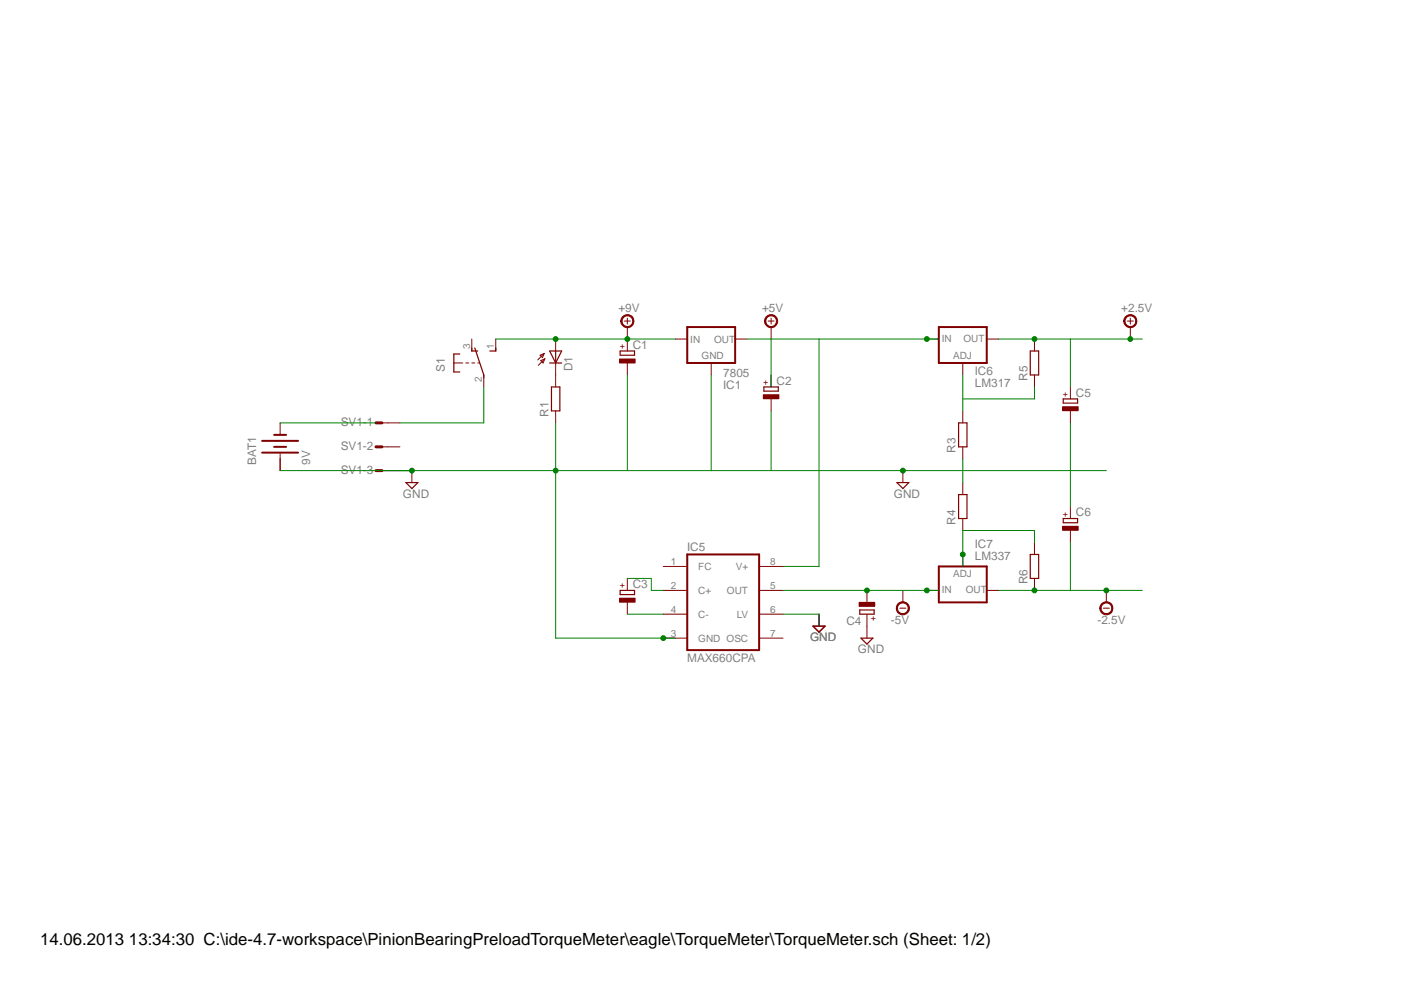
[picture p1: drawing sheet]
<svg xmlns="http://www.w3.org/2000/svg" width="297mm" height="210mm" viewBox="0 0 297 210" stroke-linecap="round" stroke-linejoin="round" font-family="sans-serif">
<g fill="none" stroke="#800000" stroke-width=".21">
<path d="M96.2 77h1.9M98.8 77h.6M100 71.9v2.5M100 77h.7M101.3 77h.4M102.6 79.5v2.5M105.1 71.9v2.5M114.5 75.3l.9-.4-.4 .9zM114.6 76.5l.9-.4-.4 .9zM115.4 74.9l-1.4 1.4M115.5 76.1l-1.4 1.4M117.8 71.9v2.5"/>
<path d="M117.8 77v5M133 71.9v2.5M133 77v2.5M143.2 71.9h2.5M150.8 77v2.5M155.9 71.9h2.5M59.4 89.7v2.5M59.4 96.2v3.6M81 89.7h3.8M81 94.7h3.8M81 99.8h3.8M117.8 87.1v2.6"/>
</g>
<path d="M145.7 69.3h10.2v7.7h-10.2zM55.6 96h7.6M55.6 93.5h7.6M58.1 94.7h2.6M58.1 92.2h2.6" fill="none" stroke="#800000" stroke-width=".42"/>
<path d="M79.7 89.7h1.3M79.7 94.7h1.3M79.7 99.8h1.3" fill="none" stroke="#800000" stroke-width=".63"/>
<path d="M97.5 75.1h-1.3v3.8h1.3M100 73.8v.6h1.3M100.7 73.8l1.9 5.7v.6M105.1 73.8v.6h-1.3M116.5 74.4h2.6l-1.3 2.6zM116.5 77h2.6M117.8 74.4v2.6M131.5 74.4h3v.9h-3zM116.9 82h1.8v5.1h-1.8z" fill="none" stroke="#800000" stroke-width=".25"/>
<path d="M131.4 76.1h3.3v.9h-3.3z" fill-rule="evenodd" fill="#800000"/>
<path d="M131.4 76.1h3.3v.9h-3.3zM163.5 79.5v2.5M163.5 84.6v2.5" fill="none" stroke="#800000" stroke-width=".21"/>
<path d="M162 82h3v.9h-3z" fill="none" stroke="#800000" stroke-width=".25"/>
<path d="M161.8 83.7h3.3v.8h-3.3z" fill-rule="evenodd" fill="#800000"/>
<path d="M161.8 83.7h3.3v.8h-3.3zM133 122.6v2.6M133 127.7v2.5" fill="none" stroke="#800000" stroke-width=".21"/>
<path d="M131.5 125.2h3v.9h-3z" fill="none" stroke="#800000" stroke-width=".25"/>
<path d="M131.4 126.8h3.3v.9h-3.3z" fill-rule="evenodd" fill="#800000"/>
<path d="M133 69.3v2.6M131.4 126.8h3.3v.9h-3.3z" fill="none" stroke="#800000" stroke-width=".21"/>
<path d="M131.9 67.2a1.4 1.4 0 0 1 2.3 .1 1.4 1.4 0 0 1-.8 2.1 1.4 1.4 0 0 1-1.8-1.3h.3a1.15 1.15 0 0 1 1.6-1.1 1.15 1.15 0 0 1 .3 1.9 1.15 1.15 0 0 1-1.9-.4v-.4h-.3z" fill-rule="evenodd" fill="#800000"/>
<path d="M131.9 67.2a1.4 1.4 0 0 1 2.3 .1 1.4 1.4 0 0 1-.8 2.1 1.4 1.4 0 0 1-1.8-1.3h.3a1.15 1.15 0 0 1 1.6-1.1 1.15 1.15 0 0 1 .3 1.9 1.15 1.15 0 0 1-1.9-.4v-.4h-.3zM132.4 68.1h1.2M133 67.4v1.3M163.5 69.3v2.6" fill="none" stroke="#800000" stroke-width=".21"/>
<path d="M162.4 67.2a1.4 1.4 0 0 1 2.3 .1 1.4 1.4 0 0 1-.8 2.1 1.4 1.4 0 0 1-1.8-1.3h.2a1.13 1.13 0 0 1 1.6-1.1 1.13 1.13 0 0 1 .4 1.9 1.13 1.13 0 0 1-1.9-.4l-.1-.4h-.2z" fill-rule="evenodd" fill="#800000"/>
<g fill="none" stroke="#800000" stroke-width=".21">
<path d="M162.4 67.2a1.4 1.4 0 0 1 2.3 .1 1.4 1.4 0 0 1-.8 2.1 1.4 1.4 0 0 1-1.8-1.3h.2a1.13 1.13 0 0 1 1.6-1.1 1.13 1.13 0 0 1 .4 1.9 1.13 1.13 0 0 1-1.9-.4l-.1-.4h-.2zM162.9 68.1h1.2M163.5 67.4v1.3M87.3 99.8v2.5M140.6 135.3h5.1M140.6 120.1h5.1M140.6 125.2h5.1M140.6 130.2h5.1M160.9 135.3h5.1M160.9 120.1h5.1M160.9 125.2h5.1M160.9 130.2h5.1"/>
<path d="M191.4 125.2v2.5"/>
</g>
<path d="M86.1 102.3h2.5l-1.3 1.3z" fill="none" stroke="#800000" stroke-width=".25"/>
<path d="M145.7 117.6h15.2v20.2h-15.2z" fill="none" stroke="#800000" stroke-width=".42"/>
<path d="M190.3 128.1a1.41 1.41 0 0 1 2.3 0 1.41 1.41 0 0 1-.7 2.2 1.41 1.41 0 0 1-1.9-1.4h.3a1.15 1.15 0 0 1 1.7-.9 1.15 1.15 0 0 1 .2 1.9 1.15 1.15 0 0 1-1.9-.5v-.5h-.3z" fill-rule="evenodd" fill="#800000"/>
<path d="M183.8 125.2v2.5M183.8 130.2v2.6M190.3 128.1a1.41 1.41 0 0 1 2.3 0 1.41 1.41 0 0 1-.7 2.2 1.41 1.41 0 0 1-1.9-1.4h.3a1.15 1.15 0 0 1 1.7-.9 1.15 1.15 0 0 1 .2 1.9 1.15 1.15 0 0 1-1.9-.5v-.5h-.3zM190.8 128.9h1.3" fill="none" stroke="#800000" stroke-width=".21"/>
<path d="M182.3 129.3h3v.9h-3z" fill="none" stroke="#800000" stroke-width=".25"/>
<path d="M182.2 127.7h3.3v.9h-3.3z" fill-rule="evenodd" fill="#800000"/>
<g fill="none" stroke="#800000" stroke-width=".21">
<path d="M196.5 71.9h2.5M204.1 77v2.5M209.2 71.9h2.5M219.3 71.9v2.5M219.3 79.5v2.5M191.4 99.8v2.5M204.1 87.1v2.6M204.1 94.7v2.5M226.9 82v2.6M226.9 87.1v2.6M204.1 102.3v2.6M204.1 109.9v2.6"/>
<path d="M204.1 117.6v2.5M219.3 115v2.6M173.6 130.2v2.6M182.2 127.7h3.3v.9h-3.3zM183.8 132.8v2.5M196.5 125.2h2.5M209.2 125.2h2.5M219.3 122.6v2.6"/>
</g>
<path d="M218.4 74.4h1.8v5.1h-1.8zM203.2 89.7h1.8v5h-1.8zM225.4 84.6h3.1v.9h-3.1zM190.2 102.3h2.5l-1.3 1.3zM203.2 104.9h1.8v5h-1.8zM218.4 117.6h1.8v5h-1.8zM172.4 132.8h2.5l-1.3 1.2zM182.5 135.3h2.6l-1.3 1.3z" fill="none" stroke="#800000" stroke-width=".25"/>
<path d="M199 69.3h10.2v7.7h-10.2zM199 120.1h10.2v7.6h-10.2z" fill="none" stroke="#800000" stroke-width=".42"/>
<path d="M225.3 86.2h3.3v.9h-3.3z" fill-rule="evenodd" fill="#800000"/>
<path d="M225.3 86.2h3.3v.9h-3.3zM226.9 107.4v2.5M226.9 112.5v2.5" fill="none" stroke="#800000" stroke-width=".21"/>
<path d="M225.4 109.9h3.1v.9h-3.1z" fill="none" stroke="#800000" stroke-width=".25"/>
<path d="M225.3 111.6h3.3v.8h-3.3z" fill-rule="evenodd" fill="#800000"/>
<path d="M225.3 111.6h3.3v.8h-3.3zM234.6 125.2v2.5" fill="none" stroke="#800000" stroke-width=".21"/>
<path d="M233.5 128.1a1.4 1.4 0 0 1 2.2 .1 1.4 1.4 0 0 1-.8 2.1 1.4 1.4 0 0 1-1.7-1.4h.2a1.15 1.15 0 0 1 1.6-1 1.15 1.15 0 0 1 .4 1.9 1.15 1.15 0 0 1-1.9-.4l-.1-.5h-.2z" fill-rule="evenodd" fill="#800000"/>
<path d="M239.6 69.3v2.6M233.5 128.1a1.4 1.4 0 0 1 2.2 .1 1.4 1.4 0 0 1-.8 2.1 1.4 1.4 0 0 1-1.7-1.4h.2a1.15 1.15 0 0 1 1.6-1 1.15 1.15 0 0 1 .4 1.9 1.15 1.15 0 0 1-1.9-.4l-.1-.5h-.2zM233.9 128.9h1.3" fill="none" stroke="#800000" stroke-width=".21"/>
<path d="M238.6 67.2a1.4 1.4 0 0 1 2.2 .1 1.4 1.4 0 0 1-.8 2.1 1.4 1.4 0 0 1-1.8-1.3h.3a1.15 1.15 0 0 1 1.6-1.1 1.15 1.15 0 0 1 .4 1.9 1.15 1.15 0 0 1-1.9-.4l-.1-.4h-.3z" fill-rule="evenodd" fill="#800000"/>
<path d="M238.6 67.2a1.4 1.4 0 0 1 2.2 .1 1.4 1.4 0 0 1-.8 2.1 1.4 1.4 0 0 1-1.8-1.3h.3a1.15 1.15 0 0 1 1.6-1.1 1.15 1.15 0 0 1 .4 1.9 1.15 1.15 0 0 1-1.9-.4l-.1-.4h-.3zM239 68.1h1.3M239.6 67.4v1.3" fill="none" stroke="#800000" stroke-width=".21"/>
<path d="M59.4 89.7h20.3M59.4 99.8h27.9" fill="none" stroke="#008000" stroke-width=".21"/>
<circle cx="87.3" cy="99.8" r=".51" fill="#008000"/>
<g fill="none" stroke="#008000" stroke-width=".21">
<path d="M133 130.2h7.6M133 122.6h5.1v2.6h2.5M166 125.2h25.4"/>
<circle cx="87.3" cy="99.8" r=".51"/>
</g>
<circle cx="183.8" cy="125.2" r=".51" fill="#008000"/>
<g fill="none" stroke="#008000" stroke-width=".21">
<path d="M191.4 125.2h7.6"/>
<circle cx="183.8" cy="125.2" r=".51"/>
</g>
<circle cx="196.5" cy="125.2" r=".51" fill="#008000"/>
<g fill="none" stroke="#008000" stroke-width=".21">
<path d="M191.4 99.8h43.2M204.1 97.2v5.1M226.9 89.7v17.7M166 130.2h7.6v2.6"/>
<circle cx="196.5" cy="125.2" r=".51"/>
</g>
<circle cx="191.4" cy="99.8" r=".51" fill="#008000"/>
<g fill="none" stroke="#008000" stroke-width=".21">
<path d="M140.6 135.3h2.6"/>
<circle cx="191.4" cy="99.8" r=".51"/>
</g>
<circle cx="140.6" cy="135.3" r=".51" fill="#008000"/>
<g fill="none" stroke="#008000" stroke-width=".21">
<path d="M84.8 99.8h33M117.8 89.7v45.6h22.8"/>
<circle cx="140.6" cy="135.3" r=".51"/>
</g>
<circle cx="117.8" cy="99.8" r=".51" fill="#008000"/>
<g fill="none" stroke="#008000" stroke-width=".21">
<path d="M133 79.5v20.3M150.8 79.5v20.3M204.1 79.5v7.6M117.8 99.8h73.6M163.5 87.1v12.7M219.3 115v-2.5h-15.2v7.6"/>
<circle cx="117.8" cy="99.8" r=".51"/>
</g>
<circle cx="204.1" cy="117.6" r=".51" fill="#008000"/>
<g fill="none" stroke="#008000" stroke-width=".21">
<path d="M219.3 82v2.6h-15.2M226.9 115v10.2M211.7 125.2h30.5"/>
<circle cx="204.1" cy="117.6" r=".51"/>
</g>
<circle cx="234.6" cy="125.2" r=".51" fill="#008000"/>
<circle cx="234.6" cy="125.2" r=".51" fill="none" stroke="#008000" stroke-width=".21"/>
<circle cx="219.3" cy="125.2" r=".51" fill="#008000"/>
<g fill="none" stroke="#008000" stroke-width=".21">
<path d="M211.7 71.9h30.5M226.9 71.9v10.1"/>
<circle cx="219.3" cy="125.2" r=".51"/>
</g>
<circle cx="239.6" cy="71.9" r=".51" fill="#008000"/>
<circle cx="239.6" cy="71.9" r=".51" fill="none" stroke="#008000" stroke-width=".21"/>
<circle cx="219.3" cy="71.9" r=".51" fill="#008000"/>
<g fill="none" stroke="#008000" stroke-width=".21">
<path d="M105.1 71.9h38.1"/>
<circle cx="219.3" cy="71.9" r=".51"/>
</g>
<circle cx="117.8" cy="71.9" r=".51" fill="#008000"/>
<circle cx="117.8" cy="71.9" r=".51" fill="none" stroke="#008000" stroke-width=".21"/>
<circle cx="133" cy="71.9" r=".51" fill="#008000"/>
<g fill="none" stroke="#008000" stroke-width=".21">
<path d="M196.5 71.9h2.5M102.6 82v7.7h-17.8"/>
<circle cx="133" cy="71.9" r=".51"/>
</g>
<circle cx="196.5" cy="71.9" r=".51" fill="#008000"/>
<g fill="none" stroke="#008000" stroke-width=".21">
<path d="M158.4 71.9h38.1M163.5 71.9v10.1M173.6 71.9v48.2h-7.6"/>
<circle cx="196.5" cy="71.9" r=".51"/>
</g>
<text font-size="3.6" x="8.5" y="200.4">14.06.2013 13:34:30 C:\ide-4.7-workspace\PinionBearingPreloadTorqueMeter\eagle\TorqueMeter\TorqueMeter.sch (Sheet: 1/2)</text>
<g font-size="2.5" fill="#808080">
<text x="131.1" y="66.2">+9V</text>
<text x="161.6" y="66.2">+5V</text>
<text x="237.7" y="66.2">+2.5V</text>
<text x="134.2" y="74">C1</text>
<text x="94.3" y="78.9" transform="rotate(-90 94.3 78.9)">S1</text>
<text x="121.4" y="78.7" transform="rotate(-90 121.4 78.7)">D1</text>
<text x="153.3" y="80">7805</text>
<text x="153.3" y="82.5">IC1</text>
<text x="164.6" y="81.6">C2</text>
<text x="206.7" y="79.5">IC6</text>
<text x="206.7" y="82">LM317</text>
<text x="217.8" y="80.8" transform="rotate(-90 217.8 80.8)">R5</text>
<text x="116.3" y="88.4" transform="rotate(-90 116.3 88.4)">R1</text>
<text x="228.1" y="84.1">C5</text>
<text x="72.3" y="90.4">SV1-1</text>
<text x="72.3" y="95.5">SV1-2</text>
<text x="202.6" y="96" transform="rotate(-90 202.6 96)">R3</text>
<text x="54.3" y="98.5" transform="rotate(-90 54.3 98.5)">BAT1</text>
<text x="65.7" y="98.5" transform="rotate(-90 65.7 98.5)">9V</text>
<text x="72.3" y="100.5">SV1-3</text>
<text x="85.4" y="105.5">GND</text>
<text x="189.5" y="105.5">GND</text>
<text x="202.6" y="111.2" transform="rotate(-90 202.6 111.2)">R4</text>
<text x="228.1" y="109.5">C6</text>
<text x="145.7" y="116.9">IC5</text>
<text x="206.7" y="116.3">IC7</text>
<text x="206.7" y="118.8">LM337</text>
<text x="134.2" y="124.7">C3</text>
<text x="217.8" y="123.9" transform="rotate(-90 217.8 123.9)">R6</text>
<text x="171.7" y="135.9">GND</text>
<text x="179.4" y="132.5">C4</text>
<text x="188.9" y="132.4">-5V</text>
<text x="232.7" y="132.4">-2.5V</text>
<text x="145.7" y="140.4">MAX660CPA</text>
<text x="181.9" y="138.5">GND</text>
</g>
<g font-size="2.1" fill="#808080">
<text x="99.6" y="74.1" transform="rotate(-90 99.6 74.1)">3</text>
<text x="104.7" y="74.1" transform="rotate(-90 104.7 74.1)">1</text>
<text x="146.3" y="72.8">IN</text>
<text x="148.8" y="76.2">GND</text>
<text x="151.4" y="72.8">OUT</text>
<text x="199.7" y="72.5">IN</text>
<text x="202.1" y="76.2">ADJ</text>
<text x="204.3" y="72.5">OUT</text>
<text x="102.2" y="81" transform="rotate(-90 102.2 81)">2</text>
<text x="142.2" y="119.7">1</text>
<text x="163.3" y="119.7">8</text>
<text x="142.2" y="124.8">2</text>
<text x="148" y="125.9">C+</text>
<text x="148" y="120.9">FC</text>
<text x="154.1" y="125.9">OUT</text>
<text x="156" y="120.9">V+</text>
<text x="163.3" y="124.8">5</text>
<text x="199.7" y="125.8">IN</text>
<text x="202.1" y="122.4">ADJ</text>
<text x="204.8" y="125.8">OUT</text>
<text x="142.2" y="129.9">4</text>
<text x="148" y="131">C-</text>
<text x="156.2" y="131">LV</text>
<text x="163.3" y="129.9">6</text>
<text x="142.2" y="135">3</text>
<text x="148" y="136.1">GND OSC</text>
<text x="163.3" y="135">7</text>
</g>
<g font-size="1.8" fill="#800000">
<text x="132.5" y="74" transform="rotate(-90 132.5 74)">+</text>
<text x="162.9" y="81.6" transform="rotate(-90 162.9 81.6)">+</text>
<text x="226.4" y="84.2" transform="rotate(-90 226.4 84.2)">+</text>
<text x="226.4" y="109.6" transform="rotate(-90 226.4 109.6)">+</text>
<text x="132.5" y="124.8" transform="rotate(-90 132.5 124.8)">+</text>
<text x="185.7" y="131.7" transform="rotate(-90 185.7 131.7)">+</text>
</g>
</svg>
